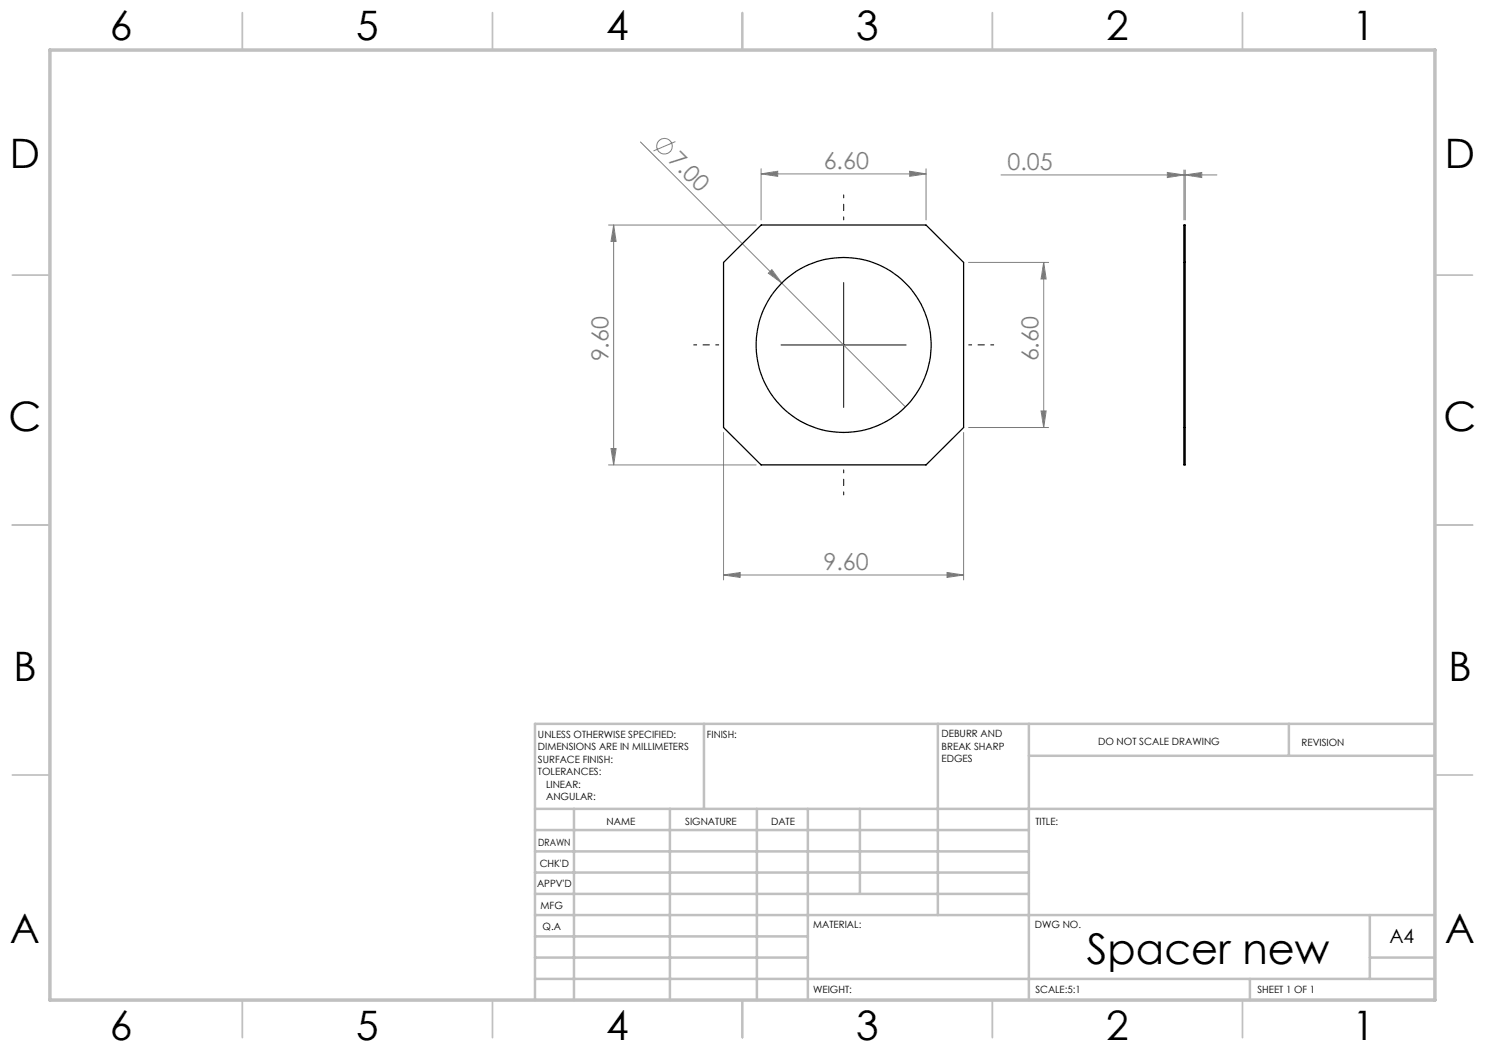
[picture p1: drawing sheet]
<svg xmlns="http://www.w3.org/2000/svg" width="297mm" height="210mm" viewBox="0 0 297 210" stroke-linecap="round" stroke-linejoin="round" font-family="sans-serif">
<g fill="none" stroke="#808080" stroke-width=".2">
<path d="M128.1 28.4l28.3 28.2M135.1 28.3l-4.4 1.9M152.2 34.8l3.3-.6v1.1zM152.2 33.8v10.2M152.2 34.8h33M181.9 34.2l3.3 .6-3.3 .5zM185.2 33.8v10.2M200.2 35h43.2M233.5 34.5l3.3 .5-3.3 .5zM236.8 34v10M237 35l3.3-.5v1zM237 34v10"/>
<path d="M121.7 45h29.5M122.7 45l.5 3.3h-1zM122.7 45v48M153.7 54.6l.7-.7 2 2.7zM156.4 56.6l24.7 24.8M193.7 52.5h16M208.7 52.5v33M208.7 52.5l.5 3.3h-1zM121.7 93h29.5M122.2 89.7h1l-.5 3.3zM144.7 86.5v29.5M192.7 86.5v29.5"/>
<path d="M193.7 85.5h16M208.2 82.2h1l-.5 3.3zM144.7 115l3.3-.5v1zM144.7 115h48M189.4 114.5l3.3 .5-3.3 .5z"/>
<circle cx="132.9" cy="29.2" r="1.55"/>
</g>
<path d="M168.7 44v-5M143.7 69h-5M193.7 69h5M168.7 94v5" fill="none" stroke="#000" stroke-width=".2" stroke-dasharray="15.2 1.3 1.3 1.3" stroke-dashoffset="14.6"/>
<path d="M168.7 56.5v25M156.2 69h25" fill="none" stroke="#000" stroke-width=".2"/>
<g fill="none" stroke="#c0c0c0" stroke-width=".35">
<path d="M48.5 2.5v7.5M98.5 2.5v7.5M148.5 2.5v7.5M198.5 2.5v7.5M248.5 2.5v7.5M2.5 55h7.5M287 55h7.5M2.5 105h7.5M287 105h7.5M2.5 155h7.5M287 155h7.5M48.5 200v7.5"/>
<path d="M98.5 200v7.5M148.5 200v7.5M198.5 200v7.5M248.5 200v7.5"/>
</g>
<g fill="none" stroke="#c0c0c0" stroke-width=".5">
<path d="M140.8 144.8v17M187.6 144.8v38.2M205.8 144.8v55.2M205.8 151.2h81.2M257.8 144.8v6.4M287 144.8h-180v55.2M107 161.8h180M107 178.8h98.8M107 174.5h98.8M107 170.3h98.8M107 166h98.8M114.8 161.8v38.2"/>
<path d="M134 161.8v38.2M151.4 161.8v38.2M161.6 161.8v38.2M172 161.8v17M107 195.8h180M107 191.5h54.6M107 187.3h54.6M107 183h180M250 195.8v4.2M274 191.5h13M274 183v12.8"/>
</g>
<path d="M10 10h277v190h-277z" fill="none" stroke="#c0c0c0" stroke-width=".7"/>
<g fill="#808080">
<path d="M153.7 54.6l.7-.7 2 2.7z"/>
<path d="M144.7 115l3.3-.5v1zM189.4 114.5l3.3 .5-3.3 .5z"/>
<path d="M233.5 34.5l3.3 .5-3.3 .5zM237 35l3.3-.5v1z"/>
<path d="M181.9 34.2l3.3 .6-3.3 .5zM152.2 34.8l3.3-.6v1.1z"/>
<path d="M208.2 82.2h1l-.5 3.3zM208.7 52.5l.5 3.3h-1z"/>
<path d="M122.7 45l.5 3.3h-1zM122.2 89.7h1l-.5 3.3z"/>
</g>
<g fill="none" stroke="#000" stroke-width=".25">
<path d="M144.7 52.5l7.5-7.5h33l7.5 7.5v33l-7.5 7.5h-33l-7.5-7.5zM236.8 45h.2v48h-.2zM236.8 52.5h.2M236.8 85.5h.2"/>
<circle cx="168.7" cy="69" r="17.5"/>
</g>
<text font-size="8.5" x="217.4" y="192.7">Spacer new</text>
<g font-size="8.1">
<text x="22" y="8">6</text>
<text x="71.2" y="8">5</text>
<text x="121.2" y="8">4</text>
<text x="171.3" y="8">3</text>
<text x="221.3" y="8">2</text>
<text x="270.5" y="8">1</text>
<text x="2" y="33.6">D</text>
<text x="289" y="33.6">D</text>
<text x="1.7" y="86.1">C</text>
<text x="288.7" y="86.1">C</text>
<text x="2.7" y="136.1">B</text>
<text x="289.7" y="136.1">B</text>
<text x="2" y="188.6">A</text>
<text x="289" y="188.6">A</text>
<text x="22" y="208">6</text>
<text x="71.2" y="208">5</text>
<text x="121.2" y="208">4</text>
<text x="171.3" y="208">3</text>
<text x="221.3" y="208">2</text>
<text x="270.5" y="208">1</text>
</g>
<g font-size="4.7" fill="#808080">
<text x="133.5" y="32.3" transform="rotate(45 133.5 32.3)">7.00</text>
<text x="164.7" y="33.7">6.60</text>
<text x="201.5" y="34">0.05</text>
<text x="121.7" y="72.3" transform="rotate(-90 121.7 72.3)">9.60</text>
<text x="207.7" y="72.3" transform="rotate(-90 207.7 72.3)">6.60</text>
<text x="164.7" y="114">9.60</text>
</g>
<text font-size="3.9" x="277.9" y="188.5">A4</text>
<g font-size="2">
<text x="107.6" y="147.6">UNLESS OTHERWISE SPECIFIED:</text>
<text x="141.4" y="147.6">FINISH:</text>
<text x="188.3" y="147.5">DEBURR AND</text>
<text x="188.3" y="150">BREAK SHARP</text>
<text x="219.6" y="149">DO NOT SCALE DRAWING</text>
<text x="260.3" y="149.2">REVISION</text>
<text x="107.6" y="150.1">DIMENSIONS ARE IN MILLIMETERS</text>
<text x="107.6" y="152.6">SURFACE FINISH:</text>
<text x="107.6" y="155.1">TOLERANCES:</text>
<text x="188.3" y="152.5">EDGES</text>
<text x="109.2" y="157.6">LINEAR:</text>
<text x="109.2" y="160.1">ANGULAR:</text>
<text x="121.3" y="165">NAME</text>
<text x="137" y="164.9">SIGNATURE</text>
<text x="154.2" y="164.9">DATE</text>
<text x="207.1" y="164.9">TITLE:</text>
<text x="107.6" y="169.1">DRAWN</text>
<text x="107.9" y="173.3">CHK'D</text>
<text x="107.4" y="177.4">APPV'D</text>
<text x="108.1" y="181.8">MFG</text>
<text x="108.5" y="186">Q.A</text>
<text x="162.6" y="185.5">MATERIAL:</text>
<text x="207" y="185.5">DWG NO.</text>
<text x="162.6" y="198.5">WEIGHT:</text>
<text x="207.1" y="198.6">SCALE:5:1</text>
<text x="251.5" y="198.6">SHEET 1 OF 1</text>
</g>
</svg>
